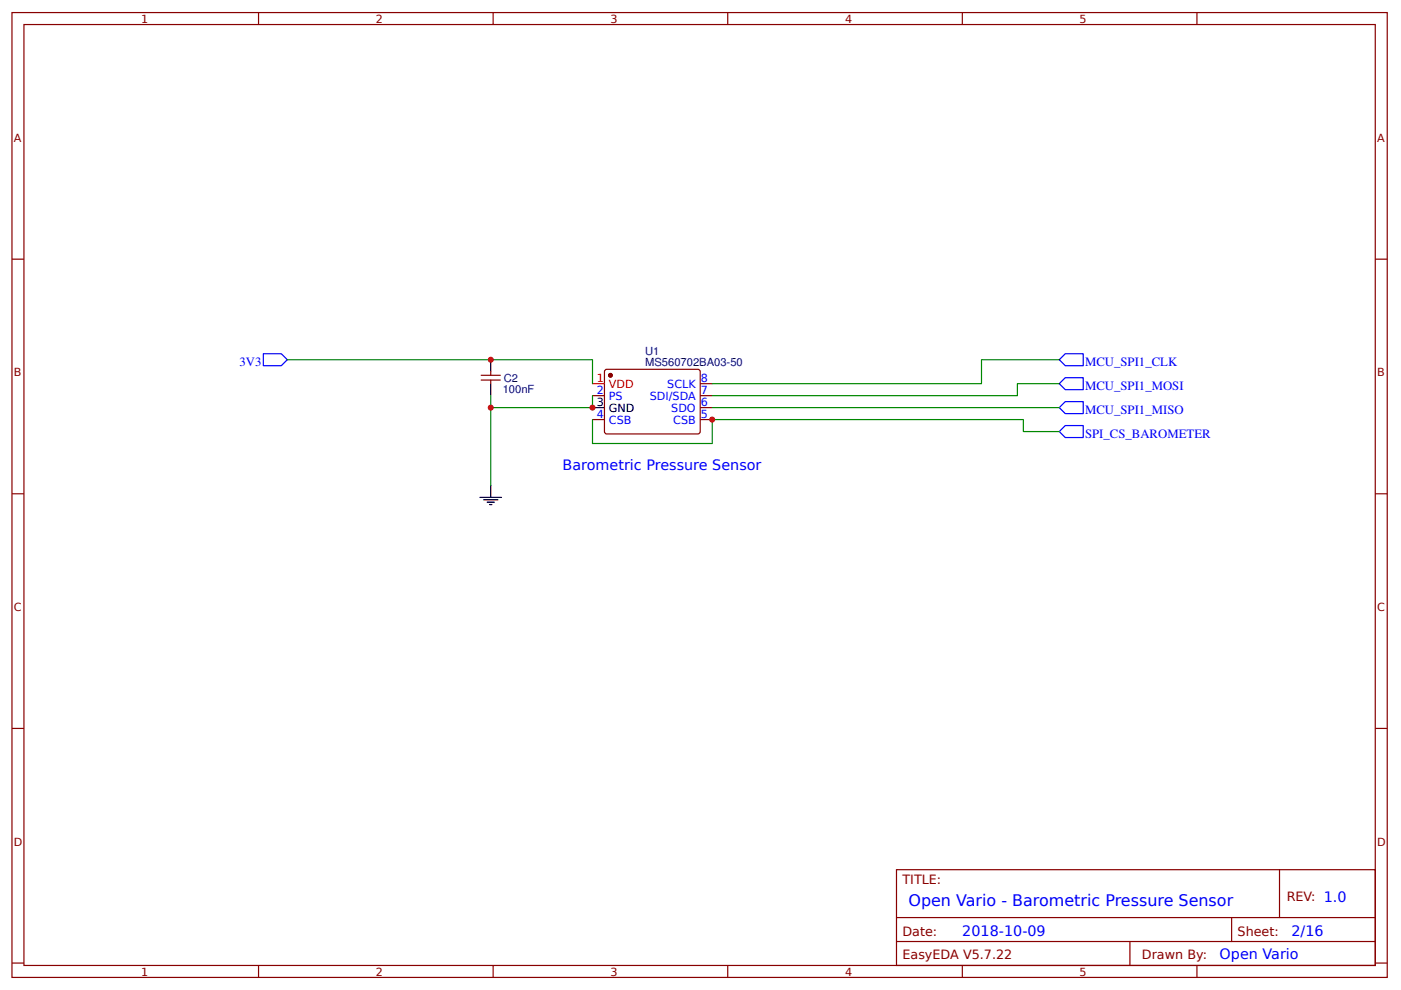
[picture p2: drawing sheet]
<svg xmlns="http://www.w3.org/2000/svg" width="310mm" height="219mm" viewBox="0 0 310 219" stroke-linecap="round" stroke-linejoin="round" font-family="sans-serif">
<g fill="none" stroke="#800" stroke-width=".26">
<path d="M2.6 2.8h304.1v213.2h-304.1zM5.3 5.4h298.7v208h-298.7zM57.1 2.8v2.6M109 2.8v2.6M160.9 2.8v2.6M212.7 2.8v2.6M264.6 2.8v2.6M2.6 57.3h2.7M304 57.3h2.7M106.4 84h4.2M106.4 82.9h4.2M108.5 82.2v.7"/>
<path d="M108.5 84v.8M131 87.4h2.6M131 92.7h2.6M133.9 81.7h20.6l.3 .5-.1 13.4-.4 .3-20.4-.1-.3-.4v-13.2zM154.8 87.4h2.6M154.8 92.7h2.6M154.8 90.1h2.6M154.8 84.8h2.6M2.6 109.1h2.7M304 109.1h2.7M2.6 161h2.7M304 161h2.7"/>
<path d="M198.2 192.2h105.8v21.2h-105.8zM282.8 192.2v10.6M2.6 212.9h2.7M57.1 213.4v2.6M109 213.4v2.6M160.9 213.4v2.6M198.2 202.8h105.8M198.2 208.1h105.8M212.7 213.4v2.6M249.8 208.1v5.3M264.6 213.4v2.6M272.3 202.8v5.3"/>
<path d="M304 212.9h2.7"/>
</g>
<circle cx="134.9" cy="82.9" r=".4" fill="#800" stroke="#800" stroke-width=".26"/>
<path d="M131 84.8h2.6" fill="none" stroke="#f00" stroke-width=".26"/>
<path d="M108.5 79.5v2.7M108.5 84.8v2.6M131 90.1h2.6M106.1 109.9h4.8M106.9 110.5h3.2M107.7 111h1.6M108.2 111.5h.5M108.5 107.3v2.6" fill="none" stroke="#000" stroke-width=".26"/>
<path d="M58.2 78.2h4l1.3 1.3-1.3 1.3h-4zM234.2 79.5l1.3-1.3h3.9v2.6h-3.9zM234.2 95.4l1.3-1.3h3.9v2.6h-3.9zM234.2 90.1l1.3-1.3h3.9v2.6h-3.9zM235.5 83.5h3.9v2.6h-3.9l-1.3-1.3z" fill="none" stroke="#00f" stroke-width=".26"/>
<path d="M63.5 79.5h67.5v5.3M234.2 79.5h-17.2v5.3h-59.6M108.5 87.4v2.7M131 87.4v2.7h-22.5v17.2M131 92.7v5.3h26.4v-5.3h68.8v2.7h8M157.4 90.1h76.8M234.2 84.8h-9.3v2.6h-67.5" fill="none" stroke="#080" stroke-width=".26"/>
<g fill="#c00">
<circle cx="108.5" cy="90.1" r=".66"/>
<circle cx="131" cy="90.1" r=".66"/>
<circle cx="157.4" cy="92.7" r=".66"/>
<circle cx="108.5" cy="79.5" r=".66"/>
</g>
<text font-size="3.5" fill="#00f" x="200.8" y="200.2">Open Vario - Barometric Pressure Sensor</text>
<g font-size="3.2" fill="#00f">
<text x="124.4" y="103.8">Barometric Pressure Sensor</text>
<text x="212.7" y="206.8">2018-10-09</text>
<text x="285.5" y="206.8">2/16</text>
<text x="269.6" y="212.1">Open Vario</text>
</g>
<g font-size="2.8" fill="#00f">
<text x="52.9" y="80.8">3V3</text>
<text x="239.8" y="80.8">MCU_SPI1_CLK</text>
<text x="239.8" y="86.1">MCU_SPI1_MOSI</text>
<text x="239.8" y="91.4">MCU_SPI1_MISO</text>
<text x="239.8" y="96.7">SPI_CS_BAROMETER</text>
</g>
<g font-size="2.8" fill="#800">
<text x="199.5" y="195.4">TITLE:</text>
<text x="284.4" y="199.1">REV: 1.0</text>
<text x="199.5" y="206.8">Date:</text>
<text x="273.6" y="206.8">Sheet:</text>
<text x="199.5" y="212.1">EasyEDA V5.7.22</text>
<text x="252.4" y="212.1">Drawn By:</text>
</g>
<g font-size="2.5" fill="#800">
<text x="31.2" y="5">1</text>
<text x="83.1" y="5">2</text>
<text x="134.9" y="5">3</text>
<text x="186.8" y="5">4</text>
<text x="238.7" y="5">5</text>
<text x="3" y="31.4">A</text>
<text x="304.4" y="31.4">A</text>
<text x="3" y="83.2">B</text>
<text x="304.4" y="83.2">B</text>
<text x="3" y="135.1">C</text>
<text x="304.4" y="135.1">C</text>
<text x="3" y="186.9">D</text>
<text x="304.4" y="186.9">D</text>
<text x="31.2" y="215.6">1</text>
<text x="83.1" y="215.6">2</text>
<text x="134.9" y="215.6">3</text>
<text x="186.8" y="215.6">4</text>
<text x="238.7" y="215.6">5</text>
</g>
<g font-size="2.5" fill="#000080">
<text x="142.6" y="80.8">MS560702BA03-50</text>
<text x="142.6" y="78.4">U1</text>
<text x="111.1" y="86.8">100nF</text>
<text x="111.4" y="84.4">C2</text>
</g>
<g font-size="2.5" fill="#f00">
<text x="131.9" y="84.5">1</text>
<text x="134.6" y="85.9">VDD</text>
</g>
<g font-size="2.5" fill="#00f">
<text x="131.9" y="87.2">2</text>
<text x="134.6" y="88.5">PS</text>
<text x="143.7" y="88.5">SDI/SDA</text>
<text x="147.5" y="85.9">SCLK</text>
<text x="154.9" y="87.2">7</text>
<text x="154.9" y="84.5">8</text>
<text x="154.9" y="89.8">6</text>
<text x="131.9" y="92.5">4</text>
<text x="134.6" y="93.8">CSB</text>
<text x="148.4" y="91.1">SDO</text>
<text x="148.8" y="93.8">CSB</text>
<text x="154.9" y="92.5">5</text>
</g>
<g font-size="2.5">
<text x="131.9" y="89.8">3</text>
<text x="134.6" y="91.1">GND</text>
</g>
</svg>
